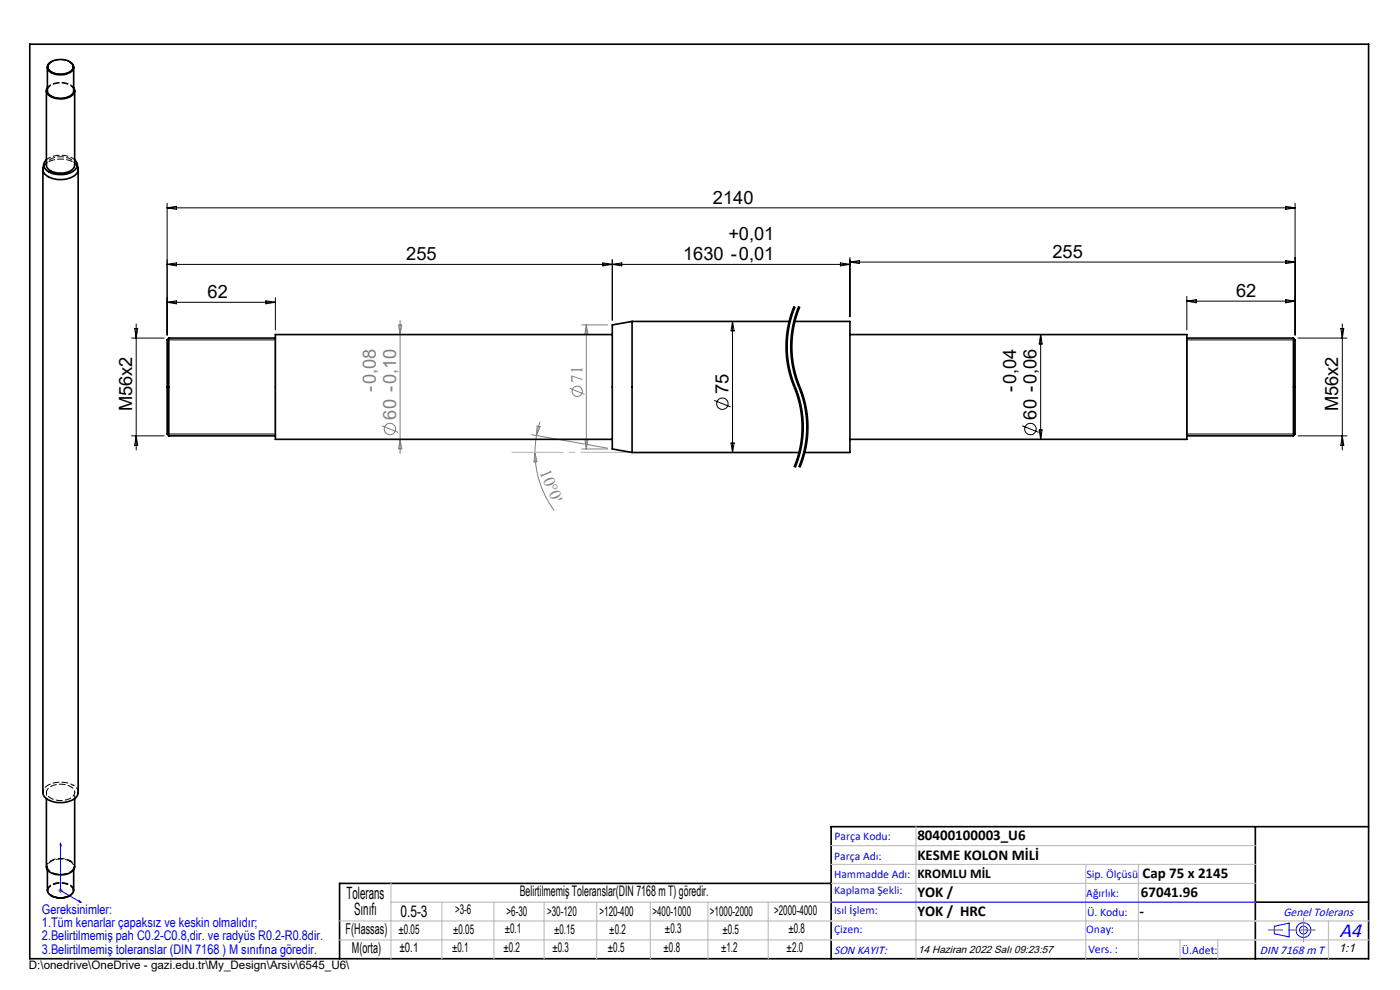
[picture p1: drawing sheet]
<svg xmlns="http://www.w3.org/2000/svg" width="297mm" height="210mm" viewBox="0 0 297 210" stroke-linecap="round" stroke-linejoin="round" font-family="sans-serif">
<g fill="none" stroke="#000" stroke-width=".21">
<path d="M10.3 13.6a3.6 3.6 0 0 1 5.2 .2 1.5 1.5 0 0 1-1.5 1.8 3.3 3.3 0 0 1-3.8-1.1l-.1-.4zM35.5 43.1v28M35.5 44.1l1.9-.3v.6zM35.5 44.1h239.2M35.5 56.1l1.9-.3v.6zM35.5 56.1h144.8M127.9 55.8l4 .6v-.6l-4 .6zM129.9 55.1v12.8M178.3 55.8l2 .3-2 .3zM180.3 54.6v12.6M180.3 55.6h94.4M180.3 55.6l2-.3v.6z"/>
<path d="M272.8 43.8l1.9 .3-1.9 .3zM272.8 55.3l1.9 .3-1.9 .3zM274.7 43.1v28M27.9 71.7h6.9M28.6 69.7h.6l-.3 2zM28.9 68.7v26.8M35.5 64.1h22.9M35.5 64.1l1.9-.3v.6zM35.5 72.1h22.9M56.4 63.8l2 .3-2 .3zM58.4 63.1v6.9M155.4 68.2v27.8"/>
<path d="M155.4 68.2l.4 2h-.7zM166.7 73.5l.2 2.7 .3 2M167 73.5a22 22 0 0 0 .9 6M167.2 68.8l-.4 2.7-.1 2M167.2 78.3l.5 1.9 1.6 4.5 .5 2.6M167.7 73.5l.1 2.1M167.8 71.5l-.1 2M167.8 75.6l.4 2.6M167.9 79.5l.4 1.3M167.9 67.6l-.6 2.6-.3 3.3M168 73.5a22 22 0 0 0 .9 6M168.2 68.8l-.4 2.7"/>
<path d="M168.2 78.3l.5 1.9 1.6 4.5 .5 2.6M168.3 66.3l-.4 1.3M168.4 64.9l-1.2 3.9M168.6 65a22.6 22.6 0 0 0 .5 18.3 22.2 22.2 0 0 1-.5 15.8M168.7 65.1l-.4 1.2M168.9 79.5l.4 1.3M168.9 67.6l-.6 2.6-.3 3.3M169.3 66.3l-.4 1.3M169.4 64.9l-1.2 3.9M169.6 65a22.6 22.6 0 0 0 .5 18.3 22.2 22.2 0 0 1-.5 15.8M169.7 65.1l-.4 1.2M220.8 71v22.2"/>
<path d="M220.8 71l.3 2h-.6zM251.8 72.1h22.9M251.8 62.9v7.1M251.8 63.9h22.9M251.8 63.9l2-.3v.6zM272.8 63.6l1.9 .3-1.9 .3zM275.4 71.7h10.3M284.4 69.7h.7l-.3 2zM284.8 68.7v26.8M27.9 92.5h6.9M28.9 92.5l.3 2h-.6zM35.5 92.1h22.9"/>
<path d="M151.5 84.9l3.5 1.4M155.1 94h.7l-.4 2zM168.3 80.7l.3 1M168.6 81.7l.1 .3zM168.7 82l.9 2.6 .6 2.6M169 98.6l-.3 .6M169.2 97.9l-.2 .7M169.3 80.7l1.5 4.5M169.8 87.3l.2 1.3M169.9 93.3l-.6 3.2-.9 2.6M170 98.6l-.3 .6M170 88.6l.1 2-.2 2.7"/>
<path d="M170.2 87.2a22.4 22.4 0 0 1-1 10.7M170.2 97.9l-.2 .7M170.8 96l-.6 1.9M170.8 85.2l.4 2M170.8 87.3l.2 1.3M170.9 93.3l-.6 3.2-.9 2.6M171 88.6l.1 2-.2 2.7M171.2 87.2l.2 2.7v2.1l-.6 4M216.9 90.3l3.4 1.4M220.5 91.2h.6l-.3 2zM251.8 92.1h22.9M275.4 92.5h10.3"/>
<path d="M284.8 92.5l.3 2h-.7zM10.1 188.9a2.16 2.16 0 0 0 2.4 1.6h.6a2.18 2.18 0 0 0 2.4-1.6"/>
<circle cx="153.2" cy="85.6" r="1.22"/>
<circle cx="218.6" cy="91" r="1.2"/>
</g>
<g fill="none" stroke="#808080" stroke-width=".21">
<path d="M84.6 69h.6l-.3 2zM84.9 68v28.2M123.4 68.9h5.5M124.4 68.9v26.3M124.4 68.9l.3 2h-.6zM81 90.3l3.5 1.4M84.9 93.2l.3 2h-.6zM112.8 92.2l16.1 2.9M113.5 96l.4 2h-.6zM113.5 96a21 21 0 0 0 4 12.3M113.8 92.4l-.3 3.6M113.9 90.4l.7 .1-.8 1.9z"/>
<path d="M114.5 89.5l-.7 2.9M120.9 82.4l3.1 1.2M123.4 95.2h5.5M124.1 93.2h.6l-.3 2zM12.3 188.9h1M12.5 188.6l.7 .7M12.8 188.4v1M13.2 188.6l-.7 .7"/>
<circle cx="82.7" cy="91" r="1.21"/>
<circle cx="122.4" cy="83" r="1.09"/>
</g>
<path d="M58.4 71.7v20.8M251.8 71.7v20.8" fill="none" stroke="#000" stroke-width=".25"/>
<path d="M15.6 188.9a2.47 2.47 0 0 0-2.9-1.6 2.29 2.29 0 0 0-2.5 1.6" fill="none" stroke="#000" stroke-width=".21" stroke-dasharray="1.3 .6" stroke-dashoffset=".1" stroke-linecap="butt"/>
<path d="M168.6 65a22.2 22.2 0 0 0 0 17.1M169.6 65a22.2 22.2 0 0 0 0 17.1M168.6 82.1a22.2 22.2 0 0 1 0 17M169.6 82.1a22.2 22.2 0 0 1 0 17" fill="none" stroke="#000" stroke-width=".21" stroke-dasharray="6.3 1.3 1.3 1.3" stroke-dashoffset="-.5" stroke-linecap="butt"/>
<g fill="none" stroke="#00f" stroke-width=".21">
<path d="M12.8 178.8l.1 .6-.2-.2zM12.8 178.8v10.1l4.4 2.5M16.8 191.1l.4 .3-.4-.1zM176.3 191.4h90M270.3 196.5l3.2-.7v2.9l-3.2-.6z"/>
<circle cx="276.5" cy="197.3" r="1.57"/>
<circle cx="276.5" cy="197.3" r=".83"/>
</g>
<path d="M15.6 188.9h.1" fill="none" stroke="#000" stroke-width=".21" stroke-dasharray="1.3 .6"/>
<path d="M6.3 9.4h284v194h-284zM266.3 175.4v28M290.3 175.4h-114v28M176.3 187.4h-104.3v16M266.3 191.4h24" fill="none" stroke="#000" stroke-width=".35"/>
<path d="M279 197.3h-9.9" fill="none" stroke="#f00" stroke-width=".21" stroke-dasharray="15.2 1.3 1.3 1.3" stroke-dashoffset="12.2"/>
<path d="M276.5 197.3v2.5M276.5 197.3v-2.5" fill="none" stroke="#808080" stroke-width=".21" stroke-dasharray="15.2 1.3 1.3 1.3"/>
<g fill="none" stroke="#c0c0c0" stroke-width=".25">
<path d="M176.3 179.4h90M194.3 175.4v28M72 199.4h218.3M72 195.4h218.3M82.9 187.4v16M82.9 191.4h183.4M93.7 191.4v12M104.8 191.4v12M115.4 191.4v12M126.6 191.4v12M138 191.4v12M150.2 191.4v12"/>
<path d="M163 191.4v12M176.3 183.4h90M176.3 187.4h90M230.3 183.4v20M241.5 183.4v20M250.3 199.4v4M258.3 199.4v4M281.8 195.4v8"/>
</g>
<path d="M134.1 96h-25.5" fill="none" stroke="#c0c0c0" stroke-width=".25" stroke-dasharray="15.2 1.3 1.3 1.3" stroke-dashoffset="4.4"/>
<path d="M16.8 191.1l.4 .3-.4-.1zM12.8 178.8l.1 .6-.2-.2z" fill="#00f"/>
<g fill="none" stroke="#000" stroke-width=".35">
<path d="M9.8 19.3v15.7a1.97 1.97 0 0 0 2 1.6 3.5 3.5 0 0 0 4-1.3v-16M10.1 14.2v5.1a2.43 2.43 0 0 0 2.7 1.5 2.43 2.43 0 0 0 2.8-1.5v-5.1M10.1 18.6a1.32 1.32 0 0 0 .9 2 4 4 0 0 0 4.7-.9l.1-.5-.2-.6M10.6 13.3a3.5 3.5 0 0 1 4.9 .6 1.71 1.71 0 0 1-1.7 1.7 2.95 2.95 0 0 1-3.6-1.3v-.5zM10.9 13.1a1.26 1.26 0 0 0-.8 1.3 1.26 1.26 0 0 0 1 1.1 3.6 3.6 0 0 0 4.5-.9 1.24 1.24 0 0 0-.9-1.5M9.1 35.9v132.2a2.52 2.52 0 0 0 2.4 2 5 5 0 0 0 4.8-1.2l.3-.6v-132.4M9.3 34.7l-.2 1a2.18 2.18 0 0 0 1.9 2.1 5 5 0 0 0 5.4-1.2l.2-.8-.2-1.1M9.8 33.9a1.54 1.54 0 0 0-.4 1.6 1.54 1.54 0 0 0 1.2 1.1 5 5 0 0 0 5.6-.9 1.32 1.32 0 0 0-.4-1.8M35.8 71.7v20.8M35.8 71.7l-.3 .4v20l.3 .4M35.8 71.7h22.6M129.9 71h-71.5v22.2h71.5"/>
<path d="M134.1 68.2v27.8M134.1 68.2l-4.2 .7v26.3l4.2 .8M134.1 68.2h33.4M168.5 68.2h11.8v27.8h-9.7M180.3 71h71.5v22.2h-71.5M251.8 71.7h22.6M274.4 71.7v20.8M274.4 71.7l.3 .4v20l-.3 .4M35.8 92.5h22.6M134.1 96h35.5M251.8 92.5h22.6M9.8 169.4v14.5a2.35 2.35 0 0 0 2.6 1.7 2.84 2.84 0 0 0 3.4-1.7v-14.5"/>
<path d="M10.1 184.5v4.5l.2 .5 .6 .5M10.9 190a4 4 0 0 0 3.9 0M15.6 184.5v4.3a2.1 2.1 0 0 1-2.1 1.6 4.1 4.1 0 0 1-2.6-.4"/>
</g>
<path d="M10.9 13.1a4.4 4.4 0 0 1 3.9 0M15 182.6a4.1 4.1 0 0 0-5 .7l-.1 .5" fill="none" stroke="#000" stroke-width=".21" stroke-dasharray="1.3 .6" stroke-dashoffset=".5"/>
<path d="M15.7 19.2a2.47 2.47 0 0 0-2.8-1.6 2.47 2.47 0 0 0-2.8 1.6M9.1 35.6a3.7 3.7 0 0 1 4-1.9 3.5 3.5 0 0 1 3.5 1.9M10.1 183.8v.7M15.7 188.8a2.47 2.47 0 0 0-2.8-1.6 2.47 2.47 0 0 0-2.8 1.6M15.7 184.5v-.7" fill="none" stroke="#000" stroke-width=".21" stroke-dasharray="1.3 .6"/>
<path d="M10.1 18.6a4.1 4.1 0 0 1 5.6 0" fill="none" stroke="#000" stroke-width=".21" stroke-dasharray="1.3 .6" stroke-dashoffset=".4"/>
<path d="M15.9 35a2.39 2.39 0 0 0-2.6-1.7 3.1 3.1 0 0 0-3.4 1.5v.2M9.1 168.1a2.73 2.73 0 0 1 2.7-2.1 5.9 5.9 0 0 1 3.7 .5M15 166.9a1.31 1.31 0 0 1 .9 1.3 1.31 1.31 0 0 1-1 1.2 4.2 4.2 0 0 1-4.9-.7 1.4 1.4 0 0 1 1.1-2 4.8 4.8 0 0 1 3.9 .2" fill="none" stroke="#000" stroke-width=".21" stroke-dasharray="1.3 .6" stroke-dashoffset=".7"/>
<path d="M15.9 33.9a5.2 5.2 0 0 0-6 0" fill="none" stroke="#000" stroke-width=".21" stroke-dasharray="1.3 .6" stroke-dashoffset=".3"/>
<path d="M15.5 166.5a1.88 1.88 0 0 1 1.1 1.6" fill="none" stroke="#000" stroke-width=".21" stroke-dasharray="1.3 .6" stroke-dashoffset="1"/>
<path d="M15.9 183.8a1.47 1.47 0 0 0-.9-1.2" fill="none" stroke="#000" stroke-width=".21" stroke-dasharray="1.3 .6" stroke-dashoffset=".8"/>
<path d="M14.8 182.7a1.25 1.25 0 0 1 .9 1.3 1.25 1.25 0 0 1-1.1 1.1 3.7 3.7 0 0 1-4.5-.9 1.57 1.57 0 0 1 1.5-1.8 4.5 4.5 0 0 1 3.2 .3" fill="none" stroke="#000" stroke-width=".21" stroke-dasharray="1.3 .6" stroke-dashoffset=".2"/>
<path d="M9.9 168.1v1.3M15.9 169.4v-1.3M10.9 190a1.22 1.22 0 0 1-.7-1.3 1.22 1.22 0 0 1 1-1 3.6 3.6 0 0 1 4.3 .8 1.18 1.18 0 0 1-.7 1.5" fill="none" stroke="#000" stroke-width=".21" stroke-dasharray="1.3 .6" stroke-dashoffset=".6"/>
<text font-size="4.4" fill="#00f" x="284.2" y="198.7">A4</text>
<g font-size="3.9">
<text x="151.2" y="43.2">2140</text>
<text x="154.5" y="50.9">+0,01</text>
<text x="86.2" y="55.2">255</text>
<text x="144.9" y="55.2">1630 -0,01</text>
<text x="223.3" y="54.7">255</text>
<text x="44" y="63.2">62</text>
<text x="262.2" y="63">62</text>
<text x="154.6" y="83.6" transform="rotate(-90 154.6 83.6)">75</text>
<text x="215.6" y="83.2" transform="rotate(-90 215.6 83.2)">-0,04</text>
<text x="28" y="87.2" transform="rotate(-90 28 87.2)">M56x2</text>
<text x="219.9" y="89" transform="rotate(-90 219.9 89)">60 -0,06</text>
<text x="283.9" y="87.2" transform="rotate(-90 283.9 87.2)">M56x2</text>
</g>
<g font-size="3.9" fill="#808080">
<text x="79.7" y="83.2" transform="rotate(-90 79.7 83.2)">-0,08</text>
<text x="84" y="89" transform="rotate(-90 84 89)">60 -0,10</text>
</g>
<g font-size="3.6">
<text x="73.5" y="190.7">Tolerans</text>
<text x="75.1" y="194.1">Sınıfı</text>
</g>
<g font-size="3.5" fill="#808080">
<text x="123.6" y="81.2" transform="rotate(-90 123.6 81.2)">71</text>
<text x="114.5" y="100.1" transform="rotate(68 114.5 100.1)">10°0'</text>
</g>
<text font-size="3.4" x="85" y="194.4">0.5-3</text>
<g font-size="3.2">
<text x="194.6" y="178.2">80400100003_U6</text>
<text x="194.6" y="182.4">KESME KOLON MİLİ</text>
<text x="194.6" y="190.2">YOK /</text>
<text x="242" y="190.2">67041.96</text>
<text x="242.4" y="186.2">Cap 75 x 2145</text>
<text x="194.6" y="194.3">YOK / HRC</text>
<text x="241.7" y="194.3">-</text>
<text x="73.3" y="198.1">F(Hassas)</text>
<text x="74.7" y="202.2">M(orta)</text>
</g>
<text font-size="3.1" x="110.3" y="190.1">Belirtilmemiş Toleranslar(DIN 7168 m T) göredir.</text>
<g font-size="2.8">
<text x="194.6" y="186.2">KROMLU MİL</text>
<text x="96.5" y="193.9">&gt;3-6</text>
<text x="107.1" y="198">±0.1</text>
<text x="107.5" y="194.2">&gt;6-30</text>
<text x="116.1" y="194.2">&gt;30-120</text>
<text x="127.2" y="194.2">&gt;120-400</text>
<text x="138.4" y="194.2">&gt;400-1000</text>
<text x="150.6" y="194.2">&gt;1000-2000</text>
<text x="164.2" y="194.2">&gt;2000-4000</text>
<text x="167.2" y="198">±0.8</text>
<text x="84.6" y="198.2">±0.05</text>
<text x="84.7" y="201.9">±0.1</text>
<text x="95.9" y="201.9">±0.1</text>
<text x="96.1" y="198.1">±0.05</text>
<text x="106.8" y="201.9">±0.2</text>
<text x="117.2" y="202">±0.3</text>
<text x="117.5" y="198.1">±0.15</text>
<text x="129" y="201.9">±0.5</text>
<text x="129.3" y="198">±0.2</text>
<text x="140.8" y="201.9">±0.8</text>
<text x="141.1" y="198">±0.3</text>
<text x="153" y="201.9">±1.2</text>
<text x="153.3" y="198">±0.5</text>
<text x="166.9" y="201.8">±2.0</text>
</g>
<g font-size="2.8" fill="#0000e8">
<text x="8.9" y="193.8">Gereksinimler:</text>
<text x="8.9" y="196.6">1.Tüm kenarlar çapaksız ve keskin olmalıdır;</text>
<text x="8.9" y="199.5">2.Belirtilmemiş pah C0.2-C0.8,dir. ve radyüs R0.2-R0.8dir.</text>
<text x="8.9" y="202.3">3.Belirtilmemiş toleranslar (DIN 7168 ) M sınıfına göredir.</text>
</g>
<g font-size="2.6" fill="#00f">
<text x="272.3" y="194.3">Genel Tolerans</text>
<text x="176.9" y="202.4">SON KAYIT:</text>
<text x="267.3" y="202.3">DIN 7168 m T</text>
</g>
<text font-size="2.6" x="284" y="202">1:1</text>
<g font-size="2.5" fill="#00f">
<text x="177" y="178.2">Parça Kodu:</text>
<text x="177" y="182.4">Parça Adı:</text>
<text x="176.9" y="186.2">Hammadde Adı:</text>
<text x="177" y="189.7">Kaplama Şekli:</text>
<text x="230.5" y="190.2">Ağırlık:</text>
<text x="230.5" y="186.2">Sip. Ölçüsü</text>
<text x="176.9" y="193.9">Isıl İşlem:</text>
<text x="177" y="197.8">Çizen:</text>
<text x="230.4" y="197.8">Onay:</text>
<text x="230.6" y="194.3">Ü. Kodu:</text>
<text x="230.9" y="202.1">Vers. :</text>
<text x="250.7" y="202.3">Ü.Adet:</text>
</g>
<text font-size="2.5" x="6.1" y="205.5">D:\onedrive\OneDrive - gazi.edu.tr\My_Design\Arsiv\6545_U6\</text>
<text font-size="2.2" x="194.8" y="202.1">14 Haziran 2022 Salı 09:23:57</text>
</svg>
